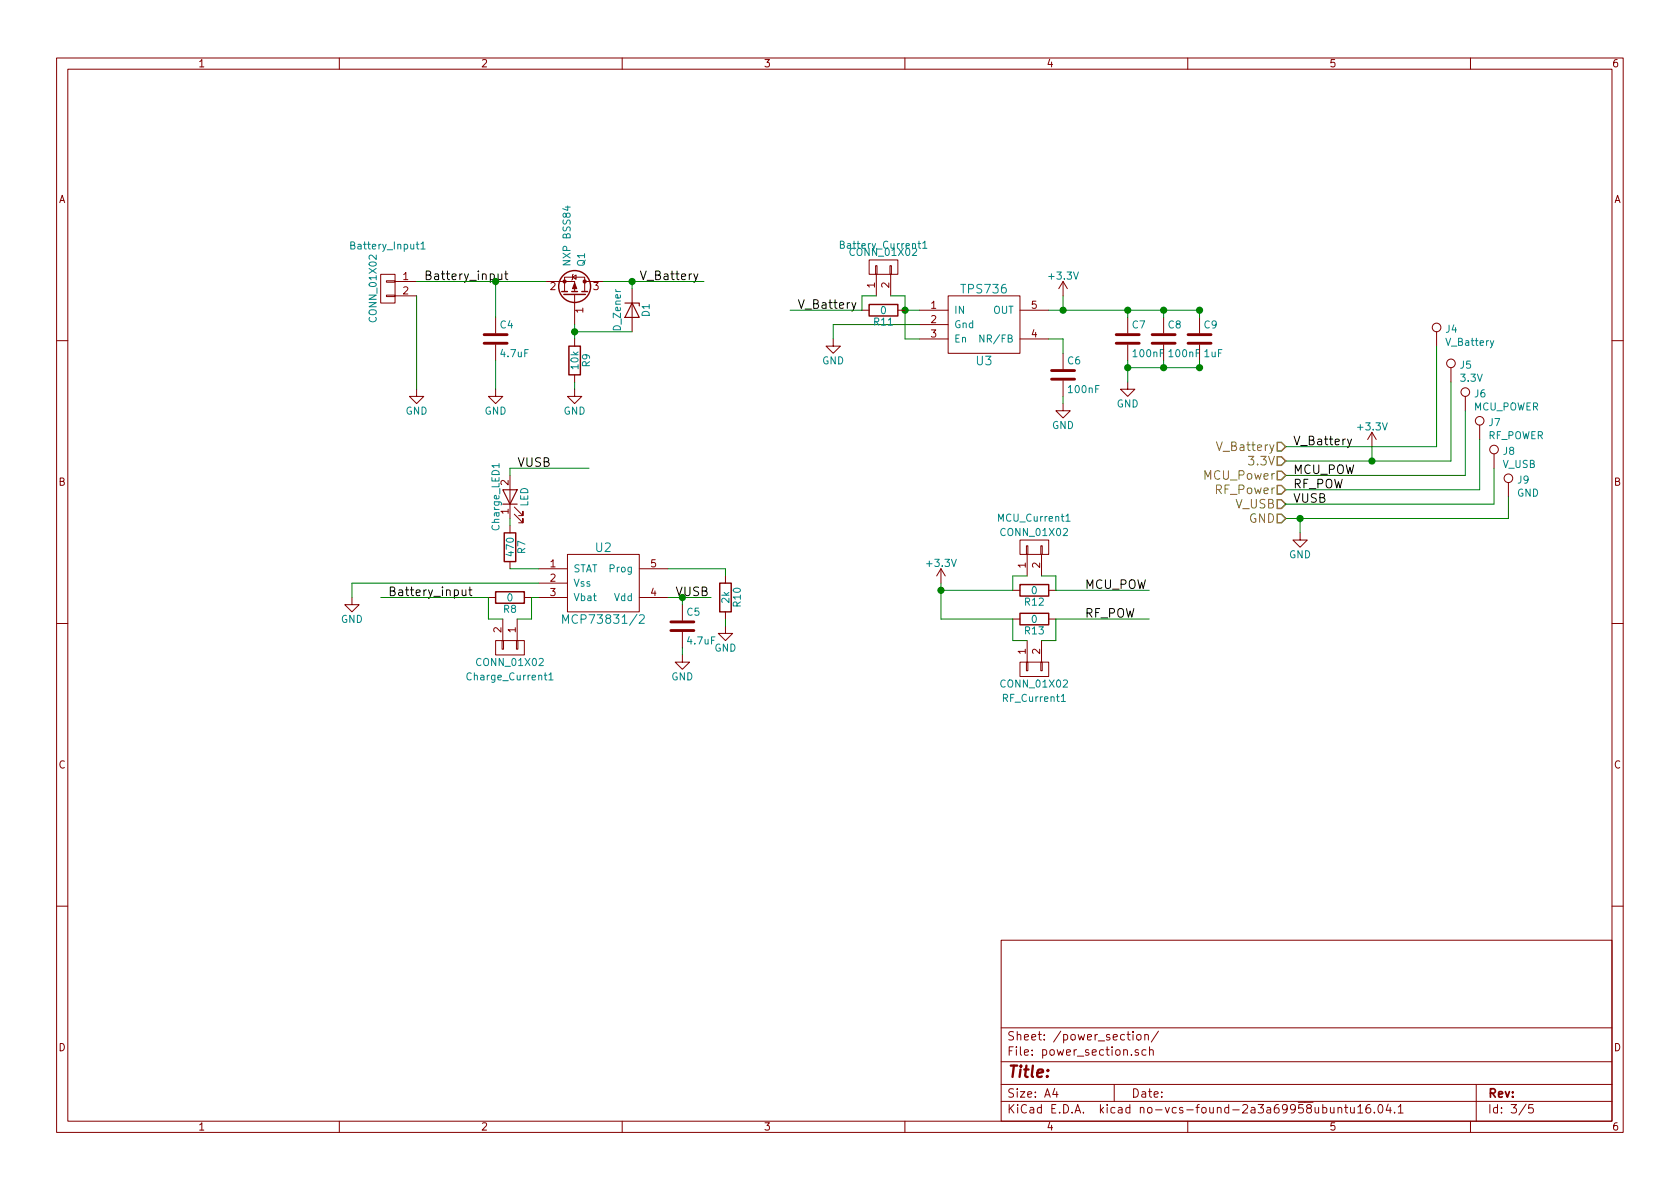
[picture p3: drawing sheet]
EESchema Schematic File Version 3
LIBS:power
LIBS:device
LIBS:linear
LIBS:regul
LIBS:adc-dac
LIBS:memory
LIBS:xilinx
LIBS:microcontrollers
LIBS:dsp
LIBS:microchip
LIBS:analog_switches
LIBS:motorola
LIBS:texas
LIBS:intel
LIBS:audio
LIBS:interface
LIBS:digital-audio
LIBS:philips
LIBS:cypress
LIBS:siliconi
LIBS:opto
LIBS:atmel
LIBS:contrib
LIBS:pic18f2xj50
LIBS:mcp73831
LIBS:switchtactile
LIBS:tps736
LIBS:BH1603FVC
LIBS:mcp9700t-e
LIBS:rn2483
LIBS:fa_238
LIBS:lora_sensor-cache
EELAYER 26 0
EELAYER END
$Descr A4 11693 8268
encoding utf-8
Sheet 3 5
Title ""
Date ""
Rev ""
Comp ""
Comment1 ""
Comment2 ""
Comment3 ""
Comment4 ""
$EndDescr
$Comp
L GND #PWR09
U 1 1
P 7850 2650
F 0 "#PWR09" H 7850 2400 50  0001 C CNN
F 1 "GND" H 7850 2500 50  0000 C CNN
F 2 "" H 7850 2650 50  0000 C CNN
F 3 "" H 7850 2650 50  0000 C CNN
	1    7850 2650
	1    0    0    -1  
$EndComp
$Comp
L C C7
U 1 1
P 7850 2350
F 0 "C7" H 7875 2450 50  0000 L CNN
F 1 "100nF" H 7875 2250 50  0000 L CNN
F 2 "Capacitors_SMD:C_0805" H 7888 2200 50  0001 C CNN
F 3 "" H 7850 2350 50  0000 C CNN
	1    7850 2350
	1    0    0    -1  
$EndComp
$Comp
L C C8
U 1 1
P 8100 2350
F 0 "C8" H 8125 2450 50  0000 L CNN
F 1 "100nF" H 8125 2250 50  0000 L CNN
F 2 "Capacitors_SMD:C_0805" H 8138 2200 50  0001 C CNN
F 3 "" H 8100 2350 50  0000 C CNN
	1    8100 2350
	1    0    0    -1  
$EndComp
$Comp
L C C9
U 1 1
P 8350 2350
F 0 "C9" H 8375 2450 50  0000 L CNN
F 1 "1uF" H 8375 2250 50  0000 L CNN
F 2 "Capacitors_SMD:C_0805" H 8388 2200 50  0001 C CNN
F 3 "" H 8350 2350 50  0000 C CNN
	1    8350 2350
	1    0    0    -1  
$EndComp
$Comp
L R R12
U 1 1
P 7200 4100
F 0 "R12" V 7280 4100 50  0000 C CNN
F 1 "0" V 7200 4100 50  0000 C CNN
F 2 "Resistors_SMD:R_0805" V 7130 4100 50  0001 C CNN
F 3 "" H 7200 4100 50  0000 C CNN
	1    7200 4100
	0    1    1    0   
$EndComp
$Comp
L +3.3V #PWR010
U 1 1
P 6550 4050
F 0 "#PWR010" H 6550 3900 50  0001 C CNN
F 1 "+3.3V" H 6550 4190 50  0000 C CNN
F 2 "" H 6550 4050 50  0000 C CNN
F 3 "" H 6550 4050 50  0000 C CNN
	1    6550 4050
	1    0    0    -1  
$EndComp
$Comp
L R R13
U 1 1
P 7200 4300
F 0 "R13" V 7280 4300 50  0000 C CNN
F 1 "0" V 7200 4300 50  0000 C CNN
F 2 "Resistors_SMD:R_0805" V 7130 4300 50  0001 C CNN
F 3 "" H 7200 4300 50  0000 C CNN
	1    7200 4300
	0    1    1    0   
$EndComp
$Comp
L CONN_01X02 MCU_Current1
U 1 1
P 7200 3800
F 0 "MCU_Current1" V 7400 3800 50  0000 C CNN
F 1 "CONN_01X02" V 7300 3800 50  0000 C CNN
F 2 "Pin_Headers:Pin_Header_Straight_1x02_Pitch2.54mm" H 7200 3800 50  0001 C CNN
F 3 "" H 7200 3800 50  0000 C CNN
	1    7200 3800
	0    -1   -1   0   
$EndComp
$Comp
L CONN_01X02 RF_Current1
U 1 1
P 7200 4650
F 0 "RF_Current1" V 7400 4650 50  0000 C CNN
F 1 "CONN_01X02" V 7300 4650 50  0000 C CNN
F 2 "Pin_Headers:Pin_Header_Straight_1x02_Pitch2.54mm" H 7200 4650 50  0001 C CNN
F 3 "" H 7200 4650 50  0000 C CNN
	1    7200 4650
	0    -1   1    0   
$EndComp
Text Label 7550 4100 0    60   ~ 0
MCU_POW
Text Label 7550 4300 0    60   ~ 0
RF_POW
$Comp
L CONN_01X02 Battery_Input1
U 1 1
P 2700 2000
F 0 "Battery_Input1" H 2700 2300 50  0000 C CNN
F 1 "CONN_01X02" V 2800 2000 50  0000 C CNN
F 2 "Pin_Headers:Pin_Header_Straight_1x02_Pitch2.54mm" H 2700 2000 50  0001 C CNN
F 3 "" H 2700 2000 50  0000 C CNN
	1    2700 2000
	-1   0    0    -1  
$EndComp
$Comp
L GND #PWR011
U 1 1
P 2900 2700
F 0 "#PWR011" H 2900 2450 50  0001 C CNN
F 1 "GND" H 2900 2550 50  0000 C CNN
F 2 "" H 2900 2700 50  0000 C CNN
F 3 "" H 2900 2700 50  0000 C CNN
	1    2900 2700
	1    0    0    -1  
$EndComp
$Comp
L R R9
U 1 1
P 4000 2500
F 0 "R9" V 4080 2500 50  0000 C CNN
F 1 "10k" V 4000 2500 50  0000 C CNN
F 2 "Resistors_SMD:R_0805" V 3930 2500 50  0001 C CNN
F 3 "" H 4000 2500 50  0000 C CNN
	1    4000 2500
	1    0    0    -1  
$EndComp
$Comp
L GND #PWR012
U 1 1
P 4000 2700
F 0 "#PWR012" H 4000 2450 50  0001 C CNN
F 1 "GND" H 4000 2550 50  0000 C CNN
F 2 "" H 4000 2700 50  0000 C CNN
F 3 "" H 4000 2700 50  0000 C CNN
	1    4000 2700
	1    0    0    -1  
$EndComp
$Comp
L D_Zener D1
U 1 1
P 4400 2150
F 0 "D1" H 4400 2250 50  0000 C CNN
F 1 "D_Zener" H 4400 2050 50  0000 C CNN
F 2 "Diodes_SMD:D_SMA_Handsoldering" H 4400 2150 50  0001 C CNN
F 3 "" H 4400 2150 50  0000 C CNN
	1    4400 2150
	0    1    1    0   
$EndComp
Text Label 4450 1950 0    60   ~ 0
V_Battery
$Comp
L MCP73831/2 U2
U 1 1
P 4200 4050
F 0 "U2" H 4200 4300 60  0000 C CNN
F 1 "MCP73831/2" H 4200 3800 60  0000 C CNN
F 2 "TO_SOT_Packages_SMD:TSOT-23-5" H 4200 4050 60  0001 C CNN
F 3 "" H 4200 4050 60  0001 C CNN
	1    4200 4050
	1    0    0    -1  
$EndComp
$Comp
L GND #PWR013
U 1 1
P 2450 4150
F 0 "#PWR013" H 2450 3900 50  0001 C CNN
F 1 "GND" H 2450 4000 50  0000 C CNN
F 2 "" H 2450 4150 50  0000 C CNN
F 3 "" H 2450 4150 50  0000 C CNN
	1    2450 4150
	1    0    0    -1  
$EndComp
Text Label 2950 1950 0    60   ~ 0
Battery_input
Text Label 2700 4150 0    60   ~ 0
Battery_input
Text Label 4700 4150 0    60   ~ 0
VUSB
$Comp
L LED-RESCUE-lora_sensor Power_LED1
U 1 1
P 3550 3450
AR Path="/589A2E6D" Ref="Power_LED1"  Part="1" 
AR Path="/5899E1BE/589A2E6D" Ref="Charge_LED1"  Part="1" 
F 0 "Charge_LED1" H 3550 3550 50  0000 C CNN
F 1 "LED" H 3550 3350 50  0000 C CNN
F 2 "LEDs:LED_0805" H 3550 3450 50  0001 C CNN
F 3 "" H 3550 3450 50  0000 C CNN
	1    3550 3450
	0    -1   -1   0   
$EndComp
$Comp
L R R7
U 1 1
P 3550 3800
F 0 "R7" V 3630 3800 50  0000 C CNN
F 1 "470" V 3550 3800 50  0000 C CNN
F 2 "Resistors_SMD:R_0805" V 3480 3800 50  0001 C CNN
F 3 "" H 3550 3800 50  0000 C CNN
	1    3550 3800
	1    0    0    -1  
$EndComp
Text Label 3600 3250 0    60   ~ 0
VUSB
$Comp
L R R10
U 1 1
P 5050 4150
F 0 "R10" V 5130 4150 50  0000 C CNN
F 1 "2k" V 5050 4150 50  0000 C CNN
F 2 "Resistors_SMD:R_0805" V 4980 4150 50  0001 C CNN
F 3 "" H 5050 4150 50  0000 C CNN
	1    5050 4150
	1    0    0    -1  
$EndComp
$Comp
L GND #PWR014
U 1 1
P 5050 4350
F 0 "#PWR014" H 5050 4100 50  0001 C CNN
F 1 "GND" H 5050 4200 50  0000 C CNN
F 2 "" H 5050 4350 50  0000 C CNN
F 3 "" H 5050 4350 50  0000 C CNN
	1    5050 4350
	1    0    0    -1  
$EndComp
$Comp
L TPS736 U3
U 1 1
P 6850 2250
F 0 "U3" H 6850 2000 60  0000 C CNN
F 1 "TPS736" H 6850 2500 60  0000 C CNN
F 2 "TO_SOT_Packages_SMD:SOT-23-5" H 6850 2250 60  0001 C CNN
F 3 "" H 6850 2250 60  0001 C CNN
	1    6850 2250
	1    0    0    -1  
$EndComp
Text Label 5550 2150 0    60   ~ 0
V_Battery
$Comp
L +3.3V #PWR015
U 1 1
P 7400 2050
F 0 "#PWR015" H 7400 1900 50  0001 C CNN
F 1 "+3.3V" H 7400 2190 50  0000 C CNN
F 2 "" H 7400 2050 50  0000 C CNN
F 3 "" H 7400 2050 50  0000 C CNN
	1    7400 2050
	1    0    0    -1  
$EndComp
$Comp
L GND #PWR016
U 1 1
P 5800 2350
F 0 "#PWR016" H 5800 2100 50  0001 C CNN
F 1 "GND" H 5800 2200 50  0000 C CNN
F 2 "" H 5800 2350 50  0000 C CNN
F 3 "" H 5800 2350 50  0000 C CNN
	1    5800 2350
	1    0    0    -1  
$EndComp
$Comp
L C C6
U 1 1
P 7400 2600
F 0 "C6" H 7425 2700 50  0000 L CNN
F 1 "100nF" H 7425 2500 50  0000 L CNN
F 2 "Capacitors_SMD:C_0805" H 7438 2450 50  0001 C CNN
F 3 "" H 7400 2600 50  0000 C CNN
	1    7400 2600
	1    0    0    -1  
$EndComp
$Comp
L GND #PWR017
U 1 1
P 7400 2800
F 0 "#PWR017" H 7400 2550 50  0001 C CNN
F 1 "GND" H 7400 2650 50  0000 C CNN
F 2 "" H 7400 2800 50  0000 C CNN
F 3 "" H 7400 2800 50  0000 C CNN
	1    7400 2800
	1    0    0    -1  
$EndComp
$Comp
L C C4
U 1 1
P 3450 2350
F 0 "C4" H 3475 2450 50  0000 L CNN
F 1 "4.7uF" H 3475 2250 50  0000 L CNN
F 2 "Capacitors_SMD:C_1206" H 3488 2200 50  0001 C CNN
F 3 "" H 3450 2350 50  0000 C CNN
	1    3450 2350
	1    0    0    -1  
$EndComp
$Comp
L GND #PWR018
U 1 1
P 3450 2700
F 0 "#PWR018" H 3450 2450 50  0001 C CNN
F 1 "GND" H 3450 2550 50  0000 C CNN
F 2 "" H 3450 2700 50  0000 C CNN
F 3 "" H 3450 2700 50  0000 C CNN
	1    3450 2700
	1    0    0    -1  
$EndComp
$Comp
L CONN_01X02 Battery_Current1
U 1 1
P 6150 1850
F 0 "Battery_Current1" V 6300 1850 50  0000 C CNN
F 1 "CONN_01X02" V 6250 1850 50  0000 C CNN
F 2 "Pin_Headers:Pin_Header_Straight_1x02_Pitch2.54mm" H 6150 1850 50  0001 C CNN
F 3 "" H 6150 1850 50  0000 C CNN
	1    6150 1850
	0    -1   -1   0   
$EndComp
$Comp
L CONN_01X02 Charge_Current1
U 1 1
P 3550 4500
F 0 "Charge_Current1" V 3750 4500 50  0000 C CNN
F 1 "CONN_01X02" V 3650 4500 50  0000 C CNN
F 2 "Pin_Headers:Pin_Header_Straight_1x02_Pitch2.54mm" H 3550 4500 50  0001 C CNN
F 3 "" H 3550 4500 50  0000 C CNN
	1    3550 4500
	0    1    1    0   
$EndComp
$Comp
L Q_PMOS_GSD Q1
U 1 1
P 4000 2050
F 0 "Q1" H 4200 2100 50  0000 L CNN
F 1 "NXP BSS84" H 4200 2000 50  0000 L CNN
F 2 "TO_SOT_Packages_SMD:SOT-23" H 4200 2150 50  0001 C CNN
F 3 "" H 4000 2050 50  0000 C CNN
	1    4000 2050
	0    1    -1   0   
$EndComp
$Comp
L C C5
U 1 1
P 4750 4350
F 0 "C5" H 4775 4450 50  0000 L CNN
F 1 "4.7uF" H 4775 4250 50  0000 L CNN
F 2 "Capacitors_SMD:C_1206" H 4788 4200 50  0001 C CNN
F 3 "" H 4750 4350 50  0000 C CNN
	1    4750 4350
	1    0    0    -1  
$EndComp
$Comp
L GND #PWR019
U 1 1
P 4750 4550
F 0 "#PWR019" H 4750 4300 50  0001 C CNN
F 1 "GND" H 4750 4400 50  0000 C CNN
F 2 "" H 4750 4550 50  0000 C CNN
F 3 "" H 4750 4550 50  0000 C CNN
	1    4750 4550
	1    0    0    -1  
$EndComp
Wire Wire Line
	7850 2500 7850 2650
Connection ~ 7850 2150
Wire Wire Line
	8350 2150 8350 2200
Connection ~ 8350 2150
Wire Wire Line
	8100 2150 8100 2200
Connection ~ 8100 2150
Connection ~ 7850 2550
Wire Wire Line
	8350 2550 8350 2500
Connection ~ 8350 2550
Wire Wire Line
	8100 2500 8100 2550
Connection ~ 8100 2550
Wire Wire Line
	6550 4100 7050 4100
Wire Wire Line
	6550 4050 6550 4300
Wire Wire Line
	6550 4300 7050 4300
Connection ~ 6550 4100
Wire Wire Line
	7350 4100 8000 4100
Wire Wire Line
	7350 4300 8000 4300
Wire Wire Line
	7850 2550 8350 2550
Wire Wire Line
	7300 2150 8350 2150
Wire Wire Line
	2900 2700 2900 2050
Wire Wire Line
	2900 1950 3800 1950
Wire Wire Line
	4000 2650 4000 2700
Wire Wire Line
	4000 2250 4000 2350
Wire Wire Line
	4000 2300 4400 2300
Connection ~ 4000 2300
Wire Wire Line
	4400 2000 4400 1950
Wire Wire Line
	4200 1950 4900 1950
Connection ~ 4400 1950
Wire Wire Line
	2450 4050 3750 4050
Wire Wire Line
	2650 4150 3400 4150
Wire Wire Line
	4650 4150 4950 4150
Wire Wire Line
	3550 3300 3550 3250
Wire Wire Line
	3550 3650 3550 3600
Wire Wire Line
	3550 3250 4100 3250
Wire Wire Line
	3750 3950 3550 3950
Wire Wire Line
	5050 4000 5050 3950
Wire Wire Line
	5050 3950 4650 3950
Wire Wire Line
	5050 4350 5050 4300
Wire Wire Line
	7400 2150 7400 2050
Wire Wire Line
	5800 2350 5800 2250
Wire Wire Line
	5800 2250 6400 2250
Wire Wire Line
	7300 2350 7400 2350
Wire Wire Line
	7400 2350 7400 2450
Wire Wire Line
	7400 2800 7400 2750
Wire Wire Line
	6300 2350 6400 2350
Wire Wire Line
	6300 2050 6300 2350
Connection ~ 6300 2150
Wire Wire Line
	3450 2200 3450 1950
Connection ~ 3450 1950
Wire Wire Line
	3450 2500 3450 2700
Wire Wire Line
	6300 2150 6400 2150
Wire Wire Line
	5500 2150 6000 2150
Wire Wire Line
	2450 4050 2450 4150
Wire Wire Line
	7350 4100 7350 4000
Wire Wire Line
	7350 4000 7250 4000
Wire Wire Line
	7150 4000 7050 4000
Wire Wire Line
	7050 4000 7050 4100
Wire Wire Line
	7250 4450 7350 4450
Wire Wire Line
	7350 4450 7350 4300
Wire Wire Line
	7150 4450 7050 4450
Wire Wire Line
	7050 4450 7050 4300
Connection ~ 7400 2150
Wire Wire Line
	7850 2200 7850 2150
Wire Wire Line
	4750 4550 4750 4500
Wire Wire Line
	4750 4200 4750 4150
Connection ~ 4750 4150
$Comp
L R R11
U 1 1
P 6150 2150
F 0 "R11" V 6230 2150 50  0000 C CNN
F 1 "0" V 6150 2150 50  0000 C CNN
F 2 "Resistors_SMD:R_0805" V 6080 2150 50  0001 C CNN
F 3 "" H 6150 2150 50  0000 C CNN
	1    6150 2150
	0    1    1    0   
$EndComp
Wire Wire Line
	6300 2050 6200 2050
Wire Wire Line
	6100 2050 6000 2050
Wire Wire Line
	6000 2050 6000 2150
$Comp
L R R8
U 1 1
P 3550 4150
F 0 "R8" V 3630 4150 50  0000 C CNN
F 1 "0" V 3550 4150 50  0000 C CNN
F 2 "Resistors_SMD:R_0805" V 3480 4150 50  0001 C CNN
F 3 "" H 3550 4150 50  0000 C CNN
	1    3550 4150
	0    1    1    0   
$EndComp
Wire Wire Line
	3700 4150 3700 4300
Wire Wire Line
	3700 4150 3750 4150
Wire Wire Line
	3700 4300 3600 4300
Wire Wire Line
	3400 4300 3500 4300
Wire Wire Line
	3400 4150 3400 4300
Text Label 9000 3100 0    60   ~ 0
V_Battery
Wire Wire Line
	8950 3100 10000 3100
$Comp
L GND #PWR020
U 1 1
P 9050 3700
F 0 "#PWR020" H 9050 3450 50  0001 C CNN
F 1 "GND" H 9050 3550 50  0000 C CNN
F 2 "" H 9050 3700 50  0000 C CNN
F 3 "" H 9050 3700 50  0000 C CNN
	1    9050 3700
	1    0    0    -1  
$EndComp
Text HLabel 8950 3100 0    60   Input ~ 0
V_Battery
Wire Wire Line
	8950 3600 10500 3600
Wire Wire Line
	9050 3600 9050 3700
Wire Wire Line
	8950 3200 10100 3200
Text Label 9000 3300 0    60   ~ 0
MCU_POW
Text Label 9000 3400 0    60   ~ 0
RF_POW
Wire Wire Line
	8950 3300 10200 3300
Wire Wire Line
	8950 3400 10300 3400
Text HLabel 8950 3600 0    60   Input ~ 0
GND
Text HLabel 8950 3400 0    60   Input ~ 0
RF_Power
Text HLabel 8950 3300 0    60   Input ~ 0
MCU_Power
Text HLabel 8950 3200 0    60   Input ~ 0
3.3V
$Comp
L +3.3V #PWR021
U 1 1
P 9550 3100
F 0 "#PWR021" H 9550 2950 50  0001 C CNN
F 1 "+3.3V" H 9550 3240 50  0000 C CNN
F 2 "" H 9550 3100 50  0000 C CNN
F 3 "" H 9550 3100 50  0000 C CNN
	1    9550 3100
	1    0    0    -1  
$EndComp
Wire Wire Line
	9550 3200 9550 3100
Text HLabel 8950 3500 0    60   Input ~ 0
V_USB
Text Label 9000 3500 0    60   ~ 0
VUSB
Wire Wire Line
	8950 3500 10400 3500
$Comp
L TEST_1P J4
U 1 1
P 10000 2400
F 0 "J4" H 10058 2520 50  0000 L CNN
F 1 "V_Battery" H 10058 2429 50  0000 L CNN
F 2 "Measurement_Points:Measurement_Point_Square-SMD-Pad_Small" H 1850 950 50  0001 C CNN
F 3 "" H 1850 950 50  0001 C CNN
	1    10000 2400
	1    0    0    -1  
$EndComp
$Comp
L TEST_1P J5
U 1 1
P 10100 2650
F 0 "J5" H 10158 2770 50  0000 L CNN
F 1 "3.3V" H 10158 2679 50  0000 L CNN
F 2 "Measurement_Points:Measurement_Point_Square-SMD-Pad_Small" H 1950 1200 50  0001 C CNN
F 3 "" H 1950 1200 50  0001 C CNN
	1    10100 2650
	1    0    0    -1  
$EndComp
$Comp
L TEST_1P J6
U 1 1
P 10200 2850
F 0 "J6" H 10258 2970 50  0000 L CNN
F 1 "MCU_POWER" H 10258 2879 50  0000 L CNN
F 2 "Measurement_Points:Measurement_Point_Square-SMD-Pad_Small" H 2050 1400 50  0001 C CNN
F 3 "" H 2050 1400 50  0001 C CNN
	1    10200 2850
	1    0    0    -1  
$EndComp
Wire Wire Line
	10100 3200 10100 2650
Connection ~ 9550 3200
Wire Wire Line
	10200 3300 10200 2850
Wire Wire Line
	10000 3100 10000 2400
$Comp
L TEST_1P J7
U 1 1
P 10300 3050
F 0 "J7" H 10358 3170 50  0000 L CNN
F 1 "RF_POWER" H 10358 3079 50  0000 L CNN
F 2 "Measurement_Points:Measurement_Point_Square-SMD-Pad_Small" H 2150 1600 50  0001 C CNN
F 3 "" H 2150 1600 50  0001 C CNN
	1    10300 3050
	1    0    0    -1  
$EndComp
Wire Wire Line
	10300 3400 10300 3050
$Comp
L TEST_1P J8
U 1 1
P 10400 3250
F 0 "J8" H 10458 3370 50  0000 L CNN
F 1 "V_USB" H 10458 3279 50  0000 L CNN
F 2 "Measurement_Points:Measurement_Point_Square-SMD-Pad_Small" H 2250 1800 50  0001 C CNN
F 3 "" H 2250 1800 50  0001 C CNN
	1    10400 3250
	1    0    0    -1  
$EndComp
Wire Wire Line
	10400 3500 10400 3250
$Comp
L TEST_1P J9
U 1 1
P 10500 3450
F 0 "J9" H 10558 3570 50  0000 L CNN
F 1 "GND" H 10558 3479 50  0000 L CNN
F 2 "Measurement_Points:Measurement_Point_Square-TH_Big" H 2350 2000 50  0001 C CNN
F 3 "" H 2350 2000 50  0001 C CNN
	1    10500 3450
	1    0    0    -1  
$EndComp
Wire Wire Line
	10500 3600 10500 3450
Connection ~ 9050 3600
$EndSCHEMATC
